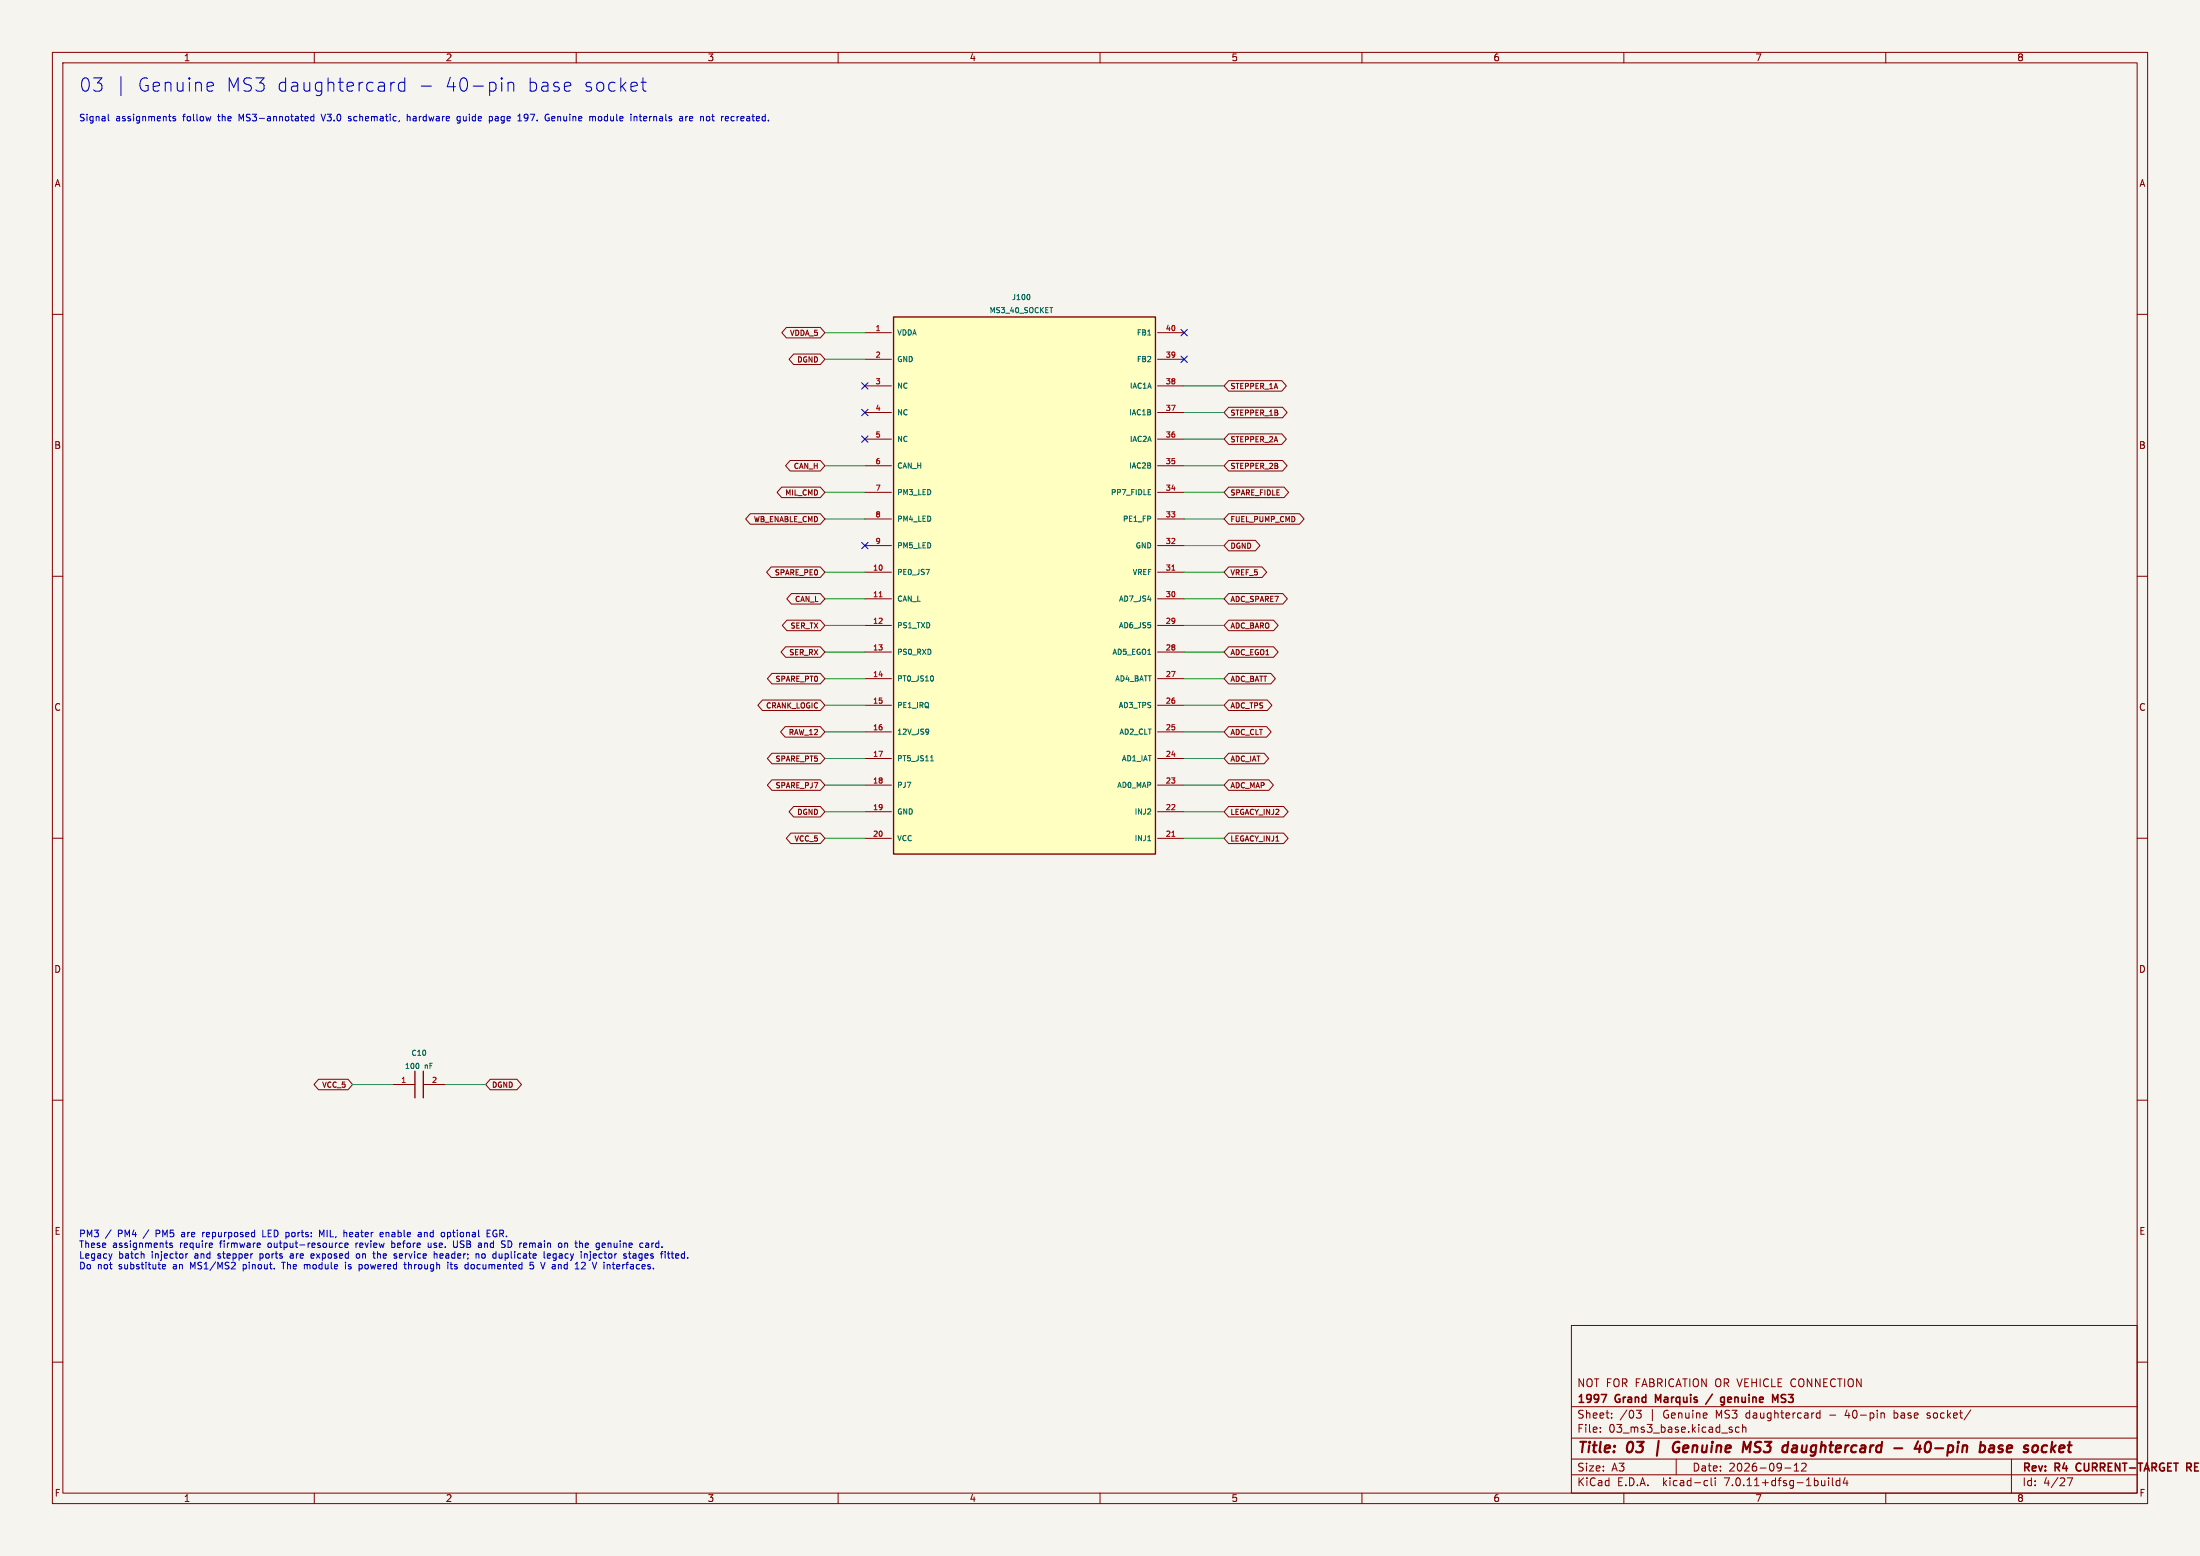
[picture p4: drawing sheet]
(kicad_sch (version 20230121) (generator eeschema) (paper "A3")
(title_block (title "03 | Genuine MS3 daughtercard - 40-pin base socket") (date "2026-09-12") (rev "R4 CURRENT-TARGET REVIEW") (company "1997 Grand Marquis / genuine MS3") (comment 1 "NOT FOR FABRICATION OR VEHICLE CONNECTION"))
(lib_symbols
(symbol "GM97:C" (pin_names (offset 1.016)) (in_bom yes) (on_board yes)
(property "Reference" "C" (at 0 9 0) (effects (font (size 1.27 1.27))))
(property "Value" "C" (at 0 6 0) (effects (font (size 1.27 1.27))))
(property "Footprint" "Capacitor_SMD:C_0805_2012Metric" (at 0 0 0) (effects (font (size 1.27 1.27)) hide))
(symbol "C_0_1" (polyline (pts (xy -0.8 -2.54)(xy -0.8 2.54)) (stroke (width 0.254) (type default)) (fill (type none)))(polyline (pts (xy 0.8 -2.54)(xy 0.8 2.54)) (stroke (width 0.254) (type default)) (fill (type none))))
(symbol "C_1_1" (pin passive line (at -5.08 0 0) (length 4.28) (name "~" (effects (font (size 1.0 1.0)))) (number "1" (effects (font (size 1.0 1.0)))))
(pin passive line (at 5.08 0 180) (length 4.28) (name "~" (effects (font (size 1.0 1.0)))) (number "2" (effects (font (size 1.0 1.0)))))))
(symbol "GM97:MS3_40_SOCKET" (pin_names (offset 1.016)) (in_bom yes) (on_board yes)
(property "Reference" "J" (at 0 54.26 0) (effects (font (size 1.27 1.27))))
(property "Value" "MS3_40_SOCKET" (at 0 51.26 0) (effects (font (size 1.27 1.27))))
(property "Footprint" "" (at 0 0 0) (effects (font (size 1.27 1.27)) hide))
(symbol "MS3_40_SOCKET_0_1" (rectangle (start -25 51.26) (end 25 -51.26) (stroke (width 0.254) (type default)) (fill (type background))))
(symbol "MS3_40_SOCKET_1_1" (pin passive line (at -30.48 48.26 0) (length 5.08) (name "VDDA" (effects (font (size 1.0 1.0)))) (number "1" (effects (font (size 1.0 1.0)))))
(pin passive line (at -30.48 43.18 0) (length 5.08) (name "GND" (effects (font (size 1.0 1.0)))) (number "2" (effects (font (size 1.0 1.0)))))
(pin passive line (at -30.48 38.1 0) (length 5.08) (name "NC" (effects (font (size 1.0 1.0)))) (number "3" (effects (font (size 1.0 1.0)))))
(pin passive line (at -30.48 33.02 0) (length 5.08) (name "NC" (effects (font (size 1.0 1.0)))) (number "4" (effects (font (size 1.0 1.0)))))
(pin passive line (at -30.48 27.94 0) (length 5.08) (name "NC" (effects (font (size 1.0 1.0)))) (number "5" (effects (font (size 1.0 1.0)))))
(pin passive line (at -30.48 22.86 0) (length 5.08) (name "CAN_H" (effects (font (size 1.0 1.0)))) (number "6" (effects (font (size 1.0 1.0)))))
(pin passive line (at -30.48 17.78 0) (length 5.08) (name "PM3_LED" (effects (font (size 1.0 1.0)))) (number "7" (effects (font (size 1.0 1.0)))))
(pin passive line (at -30.48 12.7 0) (length 5.08) (name "PM4_LED" (effects (font (size 1.0 1.0)))) (number "8" (effects (font (size 1.0 1.0)))))
(pin passive line (at -30.48 7.62 0) (length 5.08) (name "PM5_LED" (effects (font (size 1.0 1.0)))) (number "9" (effects (font (size 1.0 1.0)))))
(pin passive line (at -30.48 2.54 0) (length 5.08) (name "PE0_JS7" (effects (font (size 1.0 1.0)))) (number "10" (effects (font (size 1.0 1.0)))))
(pin passive line (at -30.48 -2.54 0) (length 5.08) (name "CAN_L" (effects (font (size 1.0 1.0)))) (number "11" (effects (font (size 1.0 1.0)))))
(pin passive line (at -30.48 -7.62 0) (length 5.08) (name "PS1_TXD" (effects (font (size 1.0 1.0)))) (number "12" (effects (font (size 1.0 1.0)))))
(pin passive line (at -30.48 -12.7 0) (length 5.08) (name "PS0_RXD" (effects (font (size 1.0 1.0)))) (number "13" (effects (font (size 1.0 1.0)))))
(pin passive line (at -30.48 -17.78 0) (length 5.08) (name "PT0_JS10" (effects (font (size 1.0 1.0)))) (number "14" (effects (font (size 1.0 1.0)))))
(pin passive line (at -30.48 -22.86 0) (length 5.08) (name "PE1_IRQ" (effects (font (size 1.0 1.0)))) (number "15" (effects (font (size 1.0 1.0)))))
(pin passive line (at -30.48 -27.94 0) (length 5.08) (name "12V_JS9" (effects (font (size 1.0 1.0)))) (number "16" (effects (font (size 1.0 1.0)))))
(pin passive line (at -30.48 -33.02 0) (length 5.08) (name "PT5_JS11" (effects (font (size 1.0 1.0)))) (number "17" (effects (font (size 1.0 1.0)))))
(pin passive line (at -30.48 -38.1 0) (length 5.08) (name "PJ7" (effects (font (size 1.0 1.0)))) (number "18" (effects (font (size 1.0 1.0)))))
(pin passive line (at -30.48 -43.18 0) (length 5.08) (name "GND" (effects (font (size 1.0 1.0)))) (number "19" (effects (font (size 1.0 1.0)))))
(pin passive line (at -30.48 -48.26 0) (length 5.08) (name "VCC" (effects (font (size 1.0 1.0)))) (number "20" (effects (font (size 1.0 1.0)))))
(pin passive line (at 30.48 48.26 180) (length 5.08) (name "FB1" (effects (font (size 1.0 1.0)))) (number "40" (effects (font (size 1.0 1.0)))))
(pin passive line (at 30.48 43.18 180) (length 5.08) (name "FB2" (effects (font (size 1.0 1.0)))) (number "39" (effects (font (size 1.0 1.0)))))
(pin passive line (at 30.48 38.1 180) (length 5.08) (name "IAC1A" (effects (font (size 1.0 1.0)))) (number "38" (effects (font (size 1.0 1.0)))))
(pin passive line (at 30.48 33.02 180) (length 5.08) (name "IAC1B" (effects (font (size 1.0 1.0)))) (number "37" (effects (font (size 1.0 1.0)))))
(pin passive line (at 30.48 27.94 180) (length 5.08) (name "IAC2A" (effects (font (size 1.0 1.0)))) (number "36" (effects (font (size 1.0 1.0)))))
(pin passive line (at 30.48 22.86 180) (length 5.08) (name "IAC2B" (effects (font (size 1.0 1.0)))) (number "35" (effects (font (size 1.0 1.0)))))
(pin passive line (at 30.48 17.78 180) (length 5.08) (name "PP7_FIDLE" (effects (font (size 1.0 1.0)))) (number "34" (effects (font (size 1.0 1.0)))))
(pin passive line (at 30.48 12.7 180) (length 5.08) (name "PE1_FP" (effects (font (size 1.0 1.0)))) (number "33" (effects (font (size 1.0 1.0)))))
(pin passive line (at 30.48 7.62 180) (length 5.08) (name "GND" (effects (font (size 1.0 1.0)))) (number "32" (effects (font (size 1.0 1.0)))))
(pin passive line (at 30.48 2.54 180) (length 5.08) (name "VREF" (effects (font (size 1.0 1.0)))) (number "31" (effects (font (size 1.0 1.0)))))
(pin passive line (at 30.48 -2.54 180) (length 5.08) (name "AD7_JS4" (effects (font (size 1.0 1.0)))) (number "30" (effects (font (size 1.0 1.0)))))
(pin passive line (at 30.48 -7.62 180) (length 5.08) (name "AD6_JS5" (effects (font (size 1.0 1.0)))) (number "29" (effects (font (size 1.0 1.0)))))
(pin passive line (at 30.48 -12.7 180) (length 5.08) (name "AD5_EGO1" (effects (font (size 1.0 1.0)))) (number "28" (effects (font (size 1.0 1.0)))))
(pin passive line (at 30.48 -17.78 180) (length 5.08) (name "AD4_BATT" (effects (font (size 1.0 1.0)))) (number "27" (effects (font (size 1.0 1.0)))))
(pin passive line (at 30.48 -22.86 180) (length 5.08) (name "AD3_TPS" (effects (font (size 1.0 1.0)))) (number "26" (effects (font (size 1.0 1.0)))))
(pin passive line (at 30.48 -27.94 180) (length 5.08) (name "AD2_CLT" (effects (font (size 1.0 1.0)))) (number "25" (effects (font (size 1.0 1.0)))))
(pin passive line (at 30.48 -33.02 180) (length 5.08) (name "AD1_IAT" (effects (font (size 1.0 1.0)))) (number "24" (effects (font (size 1.0 1.0)))))
(pin passive line (at 30.48 -38.1 180) (length 5.08) (name "AD0_MAP" (effects (font (size 1.0 1.0)))) (number "23" (effects (font (size 1.0 1.0)))))
(pin passive line (at 30.48 -43.18 180) (length 5.08) (name "INJ2" (effects (font (size 1.0 1.0)))) (number "22" (effects (font (size 1.0 1.0)))))
(pin passive line (at 30.48 -48.26 180) (length 5.08) (name "INJ1" (effects (font (size 1.0 1.0)))) (number "21" (effects (font (size 1.0 1.0))))))))
(text "03 | Genuine MS3 daughtercard - 40-pin base socket" (at 15 15 0) (effects (font (size 2.54 2.54)) (justify left top)))
(text "Signal assignments follow the MS3-annotated V3.0 schematic, hardware guide page 197. Genuine module internals are not recreated." (at 15 22 0) (effects (font (size 1.27 1.27)) (justify left top)))
(symbol (lib_id "GM97:MS3_40_SOCKET") (at 195.58 111.76 0) (unit 1) (dnp no) (in_bom yes) (on_board yes)
(property "Reference" "J100" (at 195 56.74 0) (effects (font (size 1.0 1.0))))
(property "Value" "MS3_40_SOCKET" (at 195 59.24 0) (effects (font (size 1.0 1.0))))
(property "Footprint" "GM97_Layout:DIP-40_W15.24mm_Socket" (at 195 112 0) (effects (font (size 1.0 1.0)) hide))
(property "Population" "FIT - REVIEW" (at 195 112 0) (effects (font (size 1.0 1.0)) hide))
(property "Purpose" "40-pin MS3 module socket; mechanical footprint pending stack-height check" (at 195 112 0) (effects (font (size 1.0 1.0)) hide)))
(wire (pts (xy 165.1 63.5) (xy 157.48 63.5)) (stroke (width 0) (type default)))
(global_label "VDDA_5" (shape bidirectional) (at 157.48 63.5 180) (effects (font (size 1 1)) (justify right)))
(wire (pts (xy 165.1 68.58) (xy 157.48 68.58)) (stroke (width 0) (type default)))
(global_label "DGND" (shape bidirectional) (at 157.48 68.58 180) (effects (font (size 1 1)) (justify right)))
(no_connect (at 165.1 73.66))
(no_connect (at 165.1 78.74))
(no_connect (at 165.1 83.82))
(wire (pts (xy 165.1 88.9) (xy 157.48 88.9)) (stroke (width 0) (type default)))
(global_label "CAN_H" (shape bidirectional) (at 157.48 88.9 180) (effects (font (size 1 1)) (justify right)))
(wire (pts (xy 165.1 93.98) (xy 157.48 93.98)) (stroke (width 0) (type default)))
(global_label "MIL_CMD" (shape bidirectional) (at 157.48 93.98 180) (effects (font (size 1 1)) (justify right)))
(wire (pts (xy 165.1 99.06) (xy 157.48 99.06)) (stroke (width 0) (type default)))
(global_label "WB_ENABLE_CMD" (shape bidirectional) (at 157.48 99.06 180) (effects (font (size 1 1)) (justify right)))
(no_connect (at 165.1 104.14))
(wire (pts (xy 165.1 109.22) (xy 157.48 109.22)) (stroke (width 0) (type default)))
(global_label "SPARE_PE0" (shape bidirectional) (at 157.48 109.22 180) (effects (font (size 1 1)) (justify right)))
(wire (pts (xy 165.1 114.3) (xy 157.48 114.3)) (stroke (width 0) (type default)))
(global_label "CAN_L" (shape bidirectional) (at 157.48 114.3 180) (effects (font (size 1 1)) (justify right)))
(wire (pts (xy 165.1 119.38) (xy 157.48 119.38)) (stroke (width 0) (type default)))
(global_label "SER_TX" (shape bidirectional) (at 157.48 119.38 180) (effects (font (size 1 1)) (justify right)))
(wire (pts (xy 165.1 124.46) (xy 157.48 124.46)) (stroke (width 0) (type default)))
(global_label "SER_RX" (shape bidirectional) (at 157.48 124.46 180) (effects (font (size 1 1)) (justify right)))
(wire (pts (xy 165.1 129.54) (xy 157.48 129.54)) (stroke (width 0) (type default)))
(global_label "SPARE_PT0" (shape bidirectional) (at 157.48 129.54 180) (effects (font (size 1 1)) (justify right)))
(wire (pts (xy 165.1 134.62) (xy 157.48 134.62)) (stroke (width 0) (type default)))
(global_label "CRANK_LOGIC" (shape bidirectional) (at 157.48 134.62 180) (effects (font (size 1 1)) (justify right)))
(wire (pts (xy 165.1 139.7) (xy 157.48 139.7)) (stroke (width 0) (type default)))
(global_label "RAW_12" (shape bidirectional) (at 157.48 139.7 180) (effects (font (size 1 1)) (justify right)))
(wire (pts (xy 165.1 144.78) (xy 157.48 144.78)) (stroke (width 0) (type default)))
(global_label "SPARE_PT5" (shape bidirectional) (at 157.48 144.78 180) (effects (font (size 1 1)) (justify right)))
(wire (pts (xy 165.1 149.86) (xy 157.48 149.86)) (stroke (width 0) (type default)))
(global_label "SPARE_PJ7" (shape bidirectional) (at 157.48 149.86 180) (effects (font (size 1 1)) (justify right)))
(wire (pts (xy 165.1 154.94) (xy 157.48 154.94)) (stroke (width 0) (type default)))
(global_label "DGND" (shape bidirectional) (at 157.48 154.94 180) (effects (font (size 1 1)) (justify right)))
(wire (pts (xy 165.1 160.02) (xy 157.48 160.02)) (stroke (width 0) (type default)))
(global_label "VCC_5" (shape bidirectional) (at 157.48 160.02 180) (effects (font (size 1 1)) (justify right)))
(no_connect (at 226.06 63.5))
(no_connect (at 226.06 68.58))
(wire (pts (xy 226.06 73.66) (xy 233.68 73.66)) (stroke (width 0) (type default)))
(global_label "STEPPER_1A" (shape bidirectional) (at 233.68 73.66 0) (effects (font (size 1 1)) (justify left)))
(wire (pts (xy 226.06 78.74) (xy 233.68 78.74)) (stroke (width 0) (type default)))
(global_label "STEPPER_1B" (shape bidirectional) (at 233.68 78.74 0) (effects (font (size 1 1)) (justify left)))
(wire (pts (xy 226.06 83.82) (xy 233.68 83.82)) (stroke (width 0) (type default)))
(global_label "STEPPER_2A" (shape bidirectional) (at 233.68 83.82 0) (effects (font (size 1 1)) (justify left)))
(wire (pts (xy 226.06 88.9) (xy 233.68 88.9)) (stroke (width 0) (type default)))
(global_label "STEPPER_2B" (shape bidirectional) (at 233.68 88.9 0) (effects (font (size 1 1)) (justify left)))
(wire (pts (xy 226.06 93.98) (xy 233.68 93.98)) (stroke (width 0) (type default)))
(global_label "SPARE_FIDLE" (shape bidirectional) (at 233.68 93.98 0) (effects (font (size 1 1)) (justify left)))
(wire (pts (xy 226.06 99.06) (xy 233.68 99.06)) (stroke (width 0) (type default)))
(global_label "FUEL_PUMP_CMD" (shape bidirectional) (at 233.68 99.06 0) (effects (font (size 1 1)) (justify left)))
(wire (pts (xy 226.06 104.14) (xy 233.68 104.14)) (stroke (width 0) (type default)))
(global_label "DGND" (shape bidirectional) (at 233.68 104.14 0) (effects (font (size 1 1)) (justify left)))
(wire (pts (xy 226.06 109.22) (xy 233.68 109.22)) (stroke (width 0) (type default)))
(global_label "VREF_5" (shape bidirectional) (at 233.68 109.22 0) (effects (font (size 1 1)) (justify left)))
(wire (pts (xy 226.06 114.3) (xy 233.68 114.3)) (stroke (width 0) (type default)))
(global_label "ADC_SPARE7" (shape bidirectional) (at 233.68 114.3 0) (effects (font (size 1 1)) (justify left)))
(wire (pts (xy 226.06 119.38) (xy 233.68 119.38)) (stroke (width 0) (type default)))
(global_label "ADC_BARO" (shape bidirectional) (at 233.68 119.38 0) (effects (font (size 1 1)) (justify left)))
(wire (pts (xy 226.06 124.46) (xy 233.68 124.46)) (stroke (width 0) (type default)))
(global_label "ADC_EGO1" (shape bidirectional) (at 233.68 124.46 0) (effects (font (size 1 1)) (justify left)))
(wire (pts (xy 226.06 129.54) (xy 233.68 129.54)) (stroke (width 0) (type default)))
(global_label "ADC_BATT" (shape bidirectional) (at 233.68 129.54 0) (effects (font (size 1 1)) (justify left)))
(wire (pts (xy 226.06 134.62) (xy 233.68 134.62)) (stroke (width 0) (type default)))
(global_label "ADC_TPS" (shape bidirectional) (at 233.68 134.62 0) (effects (font (size 1 1)) (justify left)))
(wire (pts (xy 226.06 139.7) (xy 233.68 139.7)) (stroke (width 0) (type default)))
(global_label "ADC_CLT" (shape bidirectional) (at 233.68 139.7 0) (effects (font (size 1 1)) (justify left)))
(wire (pts (xy 226.06 144.78) (xy 233.68 144.78)) (stroke (width 0) (type default)))
(global_label "ADC_IAT" (shape bidirectional) (at 233.68 144.78 0) (effects (font (size 1 1)) (justify left)))
(wire (pts (xy 226.06 149.86) (xy 233.68 149.86)) (stroke (width 0) (type default)))
(global_label "ADC_MAP" (shape bidirectional) (at 233.68 149.86 0) (effects (font (size 1 1)) (justify left)))
(wire (pts (xy 226.06 154.94) (xy 233.68 154.94)) (stroke (width 0) (type default)))
(global_label "LEGACY_INJ2" (shape bidirectional) (at 233.68 154.94 0) (effects (font (size 1 1)) (justify left)))
(wire (pts (xy 226.06 160.02) (xy 233.68 160.02)) (stroke (width 0) (type default)))
(global_label "LEGACY_INJ1" (shape bidirectional) (at 233.68 160.02 0) (effects (font (size 1 1)) (justify left)))
(symbol (lib_id "GM97:C") (at 80.01 207.01 0) (unit 1) (dnp no) (in_bom yes) (on_board yes)
(property "Reference" "C10" (at 80 201 0) (effects (font (size 1.0 1.0))))
(property "Value" "100 nF" (at 80 203.5 0) (effects (font (size 1.0 1.0))))
(property "Footprint" "GM97_Layout:C_0805_2012Metric" (at 80 207 0) (effects (font (size 1.0 1.0)) hide))
(property "Population" "FIT - REVIEW" (at 80 207 0) (effects (font (size 1.0 1.0)) hide))
(property "Purpose" "" (at 80 207 0) (effects (font (size 1.0 1.0)) hide)))
(wire (pts (xy 74.93 207.01) (xy 67.31 207.01)) (stroke (width 0) (type default)))
(global_label "VCC_5" (shape bidirectional) (at 67.31 207.01 180) (effects (font (size 1 1)) (justify right)))
(wire (pts (xy 85.09 207.01) (xy 92.71 207.01)) (stroke (width 0) (type default)))
(global_label "DGND" (shape bidirectional) (at 92.71 207.01 0) (effects (font (size 1 1)) (justify left)))
(text "PM3 / PM4 / PM5 are repurposed LED ports: MIL, heater enable and optional EGR.\nThese assignments require firmware output-resource review before use. USB and SD remain on the genuine card.\nLegacy batch injector and stepper ports are exposed on the service header; no duplicate legacy injector stages fitted.\nDo not substitute an MS1/MS2 pinout. The module is powered through its documented 5 V and 12 V interfaces." (at 15 235 0) (effects (font (size 1.27 1.27)) (justify left top))))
